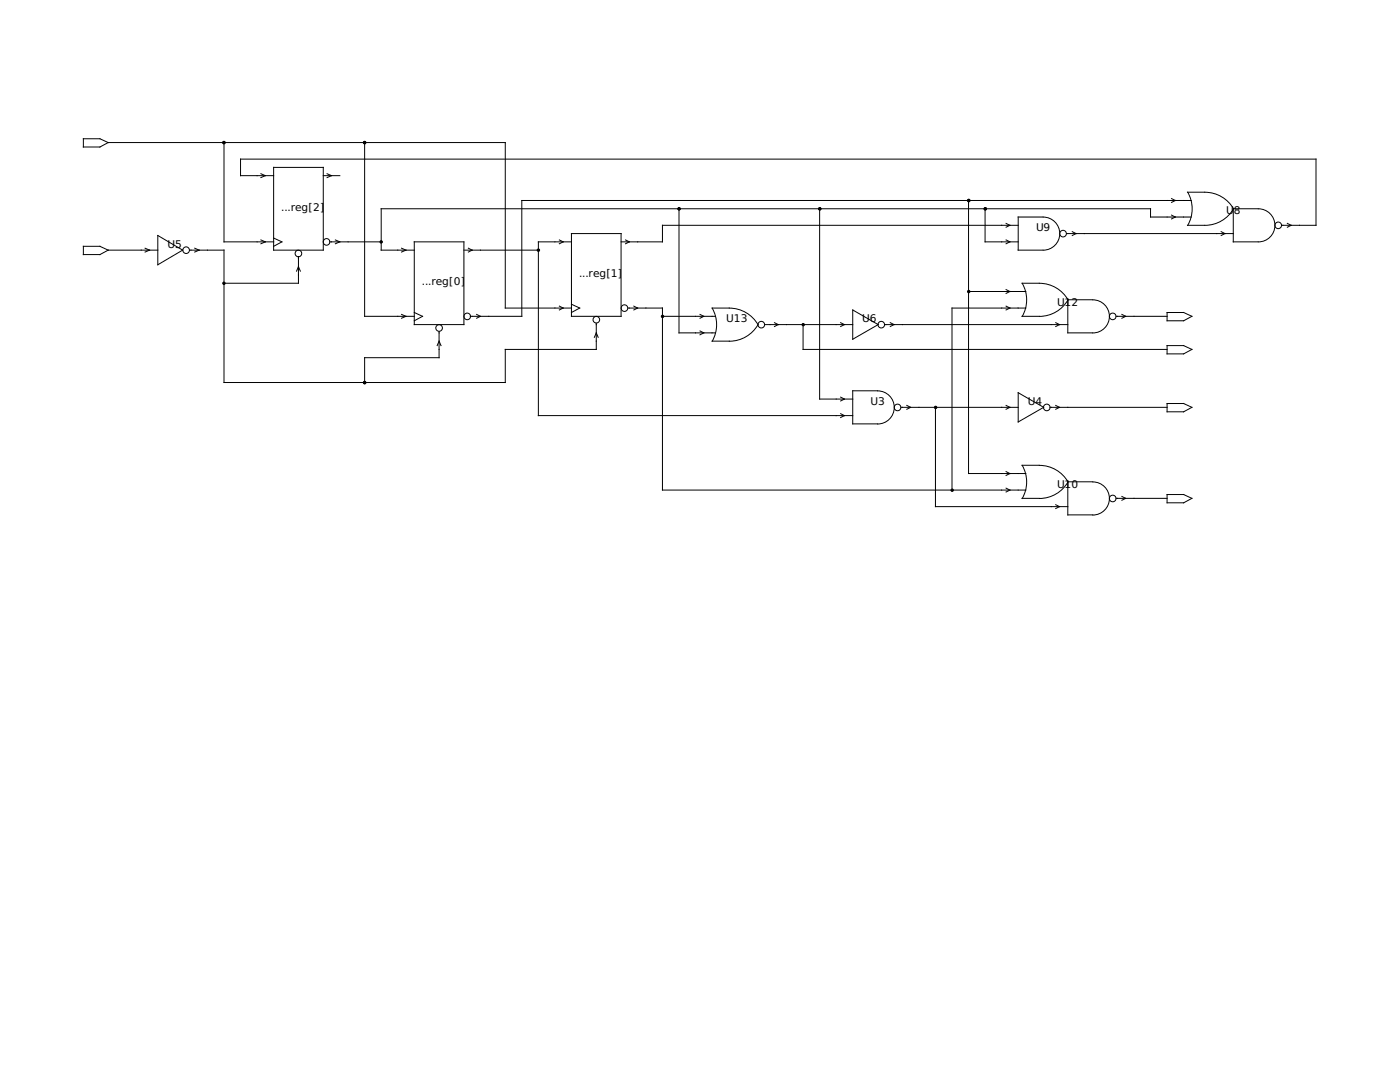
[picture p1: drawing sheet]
<svg xmlns="http://www.w3.org/2000/svg" width="279mm" height="216mm" viewBox="0 0 279 216" stroke-linecap="round" stroke-linejoin="round" font-family="sans-serif">
<g fill="none" stroke="#000" stroke-width=".2">
<path d="M16.6 27.7h3.3l1.7 .7-1.7 .9h-3.3zM21.6 28.4h79.2v33.1h13.2M44.7 28.4v19.9h9.9M52.1 34.7l.9 .4-.9 .3M54.6 33.4h9.9v16.5h-9.9zM54.6 35.1h-6.6v-3.4h214.6v13.3h-6.8M64.5 35.1h3.3M65.3 34.7l.9 .4-.9 .3M72.8 28.4v34.7h9.9M233.8 39.6l.8 .4-.8 .4M237 38.4h3.4M237 38.4a6.6 6.6 0 0 1 0 6.6"/>
<path d="M240.5 38.4a6.6 6.6 0 0 1 5.7 3.3 6.6 6.6 0 0 1-5.7 3.3M16.6 49.1h3.3l1.7 .8-1.7 .9h-3.3zM21.6 49.9h9.9M29 49.5l.8 .4-.8 .4M31.5 47l4.9 2.9-4.9 2.9zM37.8 49.9h6.9v26.4h56.1v-6.6h18.2v-5.2M38.9 49.5l.9 .4-.9 .4M52.1 47.9l.9 .4-.9 .3M54.6 47.5l1.7 .8-1.7 .8M59.2 54.1l.4-.9 .3 .9M59.6 51.2v5.3h-14.9M65.8 48.3h10.3"/>
<path d="M66.9 47.9l.9 .4-.9 .3M80.1 49.5l.9 .4-.9 .4M82.7 48.3h9.9v16.5h-9.9zM92.6 49.9h14.8M93.5 49.5l.7 .4-.7 .4M111.6 47.9l.8 .4-.8 .3M114 46.6h10v16.5h-10zM114 48.3h-6.6v34.6h62.8M124.8 47.9l.8 .4-.8 .3M135.5 41.7v24.7h7.2M163.6 41.7v37.9h6.6M193.3 40v54.5h11.4"/>
<path d="M193.3 58.2h11.4M196.6 41.7v6.6h6.6M200.8 44.6l.7 .4-.7 .3M200.8 47.9l.7 .4-.7 .3M200.8 57.8l.7 .4-.7 .3M203.2 45h-71v3.3h-8.2M204 56.5a13 13 0 0 1 5.7 .4 6.6 6.6 0 0 1 3.5 2.9 6.6 6.6 0 0 1-5.8 3.3h-3.4M204 56.5a6.6 6.6 0 0 1 0 6.6M208.2 43.3h-5v6.6h5M208.2 43.3a3.3 3.3 0 0 1 3.3 3.3 3.3 3.3 0 0 1-3.3 3.3M212.9 46.6h33.2M214 46.2l.8 .4-.8 .4"/>
<path d="M233.8 42.9l.8 .4-.8 .4M237 45h3.4M237.7 43.3h-8.1v-1.6h-153.5v8.2h6.6M237.7 40h-133.6v23.1h-10.2M243.7 46.2l.8 .4-.8 .4M251.1 41.7h-5v6.6h5M251.1 41.7a3.3 3.3 0 0 1 3.3 3.3 3.3 3.3 0 0 1-3.3 3.3M256.9 44.6l.8 .4-.8 .3M80.1 62.7l.9 .4-.9 .4M82.7 62.4l1.6 .7-1.6 .9M87.2 69l.4-.9 .4 .9M87.6 66.2v5.2h-14.8v4.9"/>
<path d="M95.1 62.7l.8 .4-.8 .4M111.6 61.1l.8 .4-.8 .3M114 60.7l1.7 .8-1.7 .9M118.6 67.3l.4-.9 .4 .9M125.3 61.5h6.9v36.3h72.5M126.5 61.1l.8 .4-.8 .3M132.2 63.1h10.5M139.7 66l.8 .4-.8 .4M139.7 62.7l.8 .4-.8 .4M142.1 61.5a12.9 12.9 0 0 1 5.8 .4 6.6 6.6 0 0 1 3.4 2.9 6.6 6.6 0 0 1-5.7 3.3M142.1 68.1h3.4M142.1 61.5a6.6 6.6 0 0 1 0 6.6"/>
<path d="M152.7 64.8h17.5M154.6 64.4l.7 .4-.7 .4M160.3 64.8v4.9h72.6M167.8 64.4l.7 .4-.7 .4M167.8 79.2l.7 .4-.7 .4M170.2 61.8l5.1 3-5.1 2.9zM175.1 78h-4.9v6.6h4.9M175.2 78a3.3 3.3 0 0 1 3.3 3.3 3.3 3.3 0 0 1-3.3 3.3M176.5 64.8h36.6M177.7 64.4l.7 .4-.7 .4M200.8 61.1l.7 .4-.7 .3M203.2 78.4l5.1 2.9-5.1 2.9z"/>
<path d="M204.7 61.5h-14.7v36.3M210.7 64.4l.8 .4-.8 .4M218.1 66.4h-5v-6.6h5a3.3 3.3 0 0 1 3.3 3.3 3.3 3.3 0 0 1-3.3 3.3M222.8 63.1h10.1M223.9 62.7l.8 .4-.8 .4M232.9 62.4h3.3l1.7 .7-1.7 .9h-3.3zM232.9 69h3.3l1.7 .7-1.7 .9h-3.3zM167.8 82.6l.7 .3-.7 .4M179.8 81.3h23.4M181 80.9l.7 .4-.7 .4M186.7 81.3v19.8h26.4M200.8 80.9l.7 .4-.7 .4"/>
<path d="M200.8 94.1l.7 .4-.7 .4M200.8 97.4l.7 .4-.7 .4M204 92.8a13.1 13.1 0 0 1 5.7 .5 6.6 6.6 0 0 1 3.5 2.9 6.6 6.6 0 0 1-5.8 3.3M204 99.4h3.4M204 92.9a6.6 6.6 0 0 1 0 6.6M209.6 81.3h23.3M210.7 80.9l.8 .4-.8 .4M222.8 99.4h10.1M223.9 99.1l.8 .3-.8 .4M232.9 80.5h3.3l1.7 .8-1.7 .9h-3.3zM232.9 98.7h3.3l1.7 .7-1.7 .9h-3.3zM210.7 100.7l.8 .4-.8 .4"/>
<path d="M218.1 102.7h-5v-6.6l5 .1a3.3 3.3 0 0 1 3.3 3.3 3.3 3.3 0 0 1-3.3 3.3"/>
<circle cx="37.1" cy="49.9" r=".66"/>
<circle cx="59.6" cy="50.6" r=".66"/>
<circle cx="65.2" cy="48.3" r=".66"/>
<circle cx="212.2" cy="46.6" r=".66"/>
<circle cx="255.1" cy="45" r=".66"/>
<circle cx="87.6" cy="65.4" r=".66"/>
<circle cx="93.2" cy="63.1" r=".66"/>
<circle cx="119" cy="63.8" r=".66"/>
<circle cx="124.6" cy="61.5" r=".66"/>
<circle cx="151.9" cy="64.8" r=".66"/>
<circle cx="175.9" cy="64.8" r=".66"/>
<circle cx="222.1" cy="63.1" r=".66"/>
<circle cx="179.1" cy="81.3" r=".66"/>
<circle cx="208.9" cy="81.3" r=".66"/>
<circle cx="222.1" cy="99.5" r=".66"/>
</g>
<g fill="#000" stroke="#000" stroke-width=".2">
<circle cx="44.7" cy="28.5" r=".24"/>
<circle cx="72.8" cy="28.5" r=".24"/>
<circle cx="44.7" cy="56.5" r=".24"/>
<circle cx="76.1" cy="48.3" r=".24"/>
<circle cx="107.5" cy="49.9" r=".24"/>
<circle cx="135.5" cy="41.7" r=".24"/>
<circle cx="163.6" cy="41.7" r=".24"/>
<circle cx="193.3" cy="40" r=".24"/>
<circle cx="193.3" cy="58.2" r=".24"/>
<circle cx="196.6" cy="41.7" r=".24"/>
<circle cx="72.8" cy="76.3" r=".24"/>
<circle cx="132.2" cy="63.1" r=".24"/>
<circle cx="160.3" cy="64.8" r=".24"/>
<circle cx="186.7" cy="81.3" r=".24"/>
<circle cx="190" cy="97.8" r=".24"/>
</g>
<g font-size="2.1">
<text x="56.1" y="42">...reg[2]</text>
<text x="206.8" y="46.1">U9</text>
<text x="244.7" y="42.8">U</text>
<text x="246.3" y="42.8">8</text>
<text x="33.4" y="49.4">U5</text>
<text x="84.2" y="56.9">...reg[0]</text>
<text x="115.6" y="55.2">...reg[1]</text>
<text x="144.9" y="64.3">U13</text>
<text x="172.1" y="64.3">U6</text>
<text x="210.9" y="61">U12</text>
<text x="173.7" y="80.8">U3</text>
<text x="205.1" y="80.8">U4</text>
<text x="210.9" y="97.3">U10</text>
</g>
</svg>
